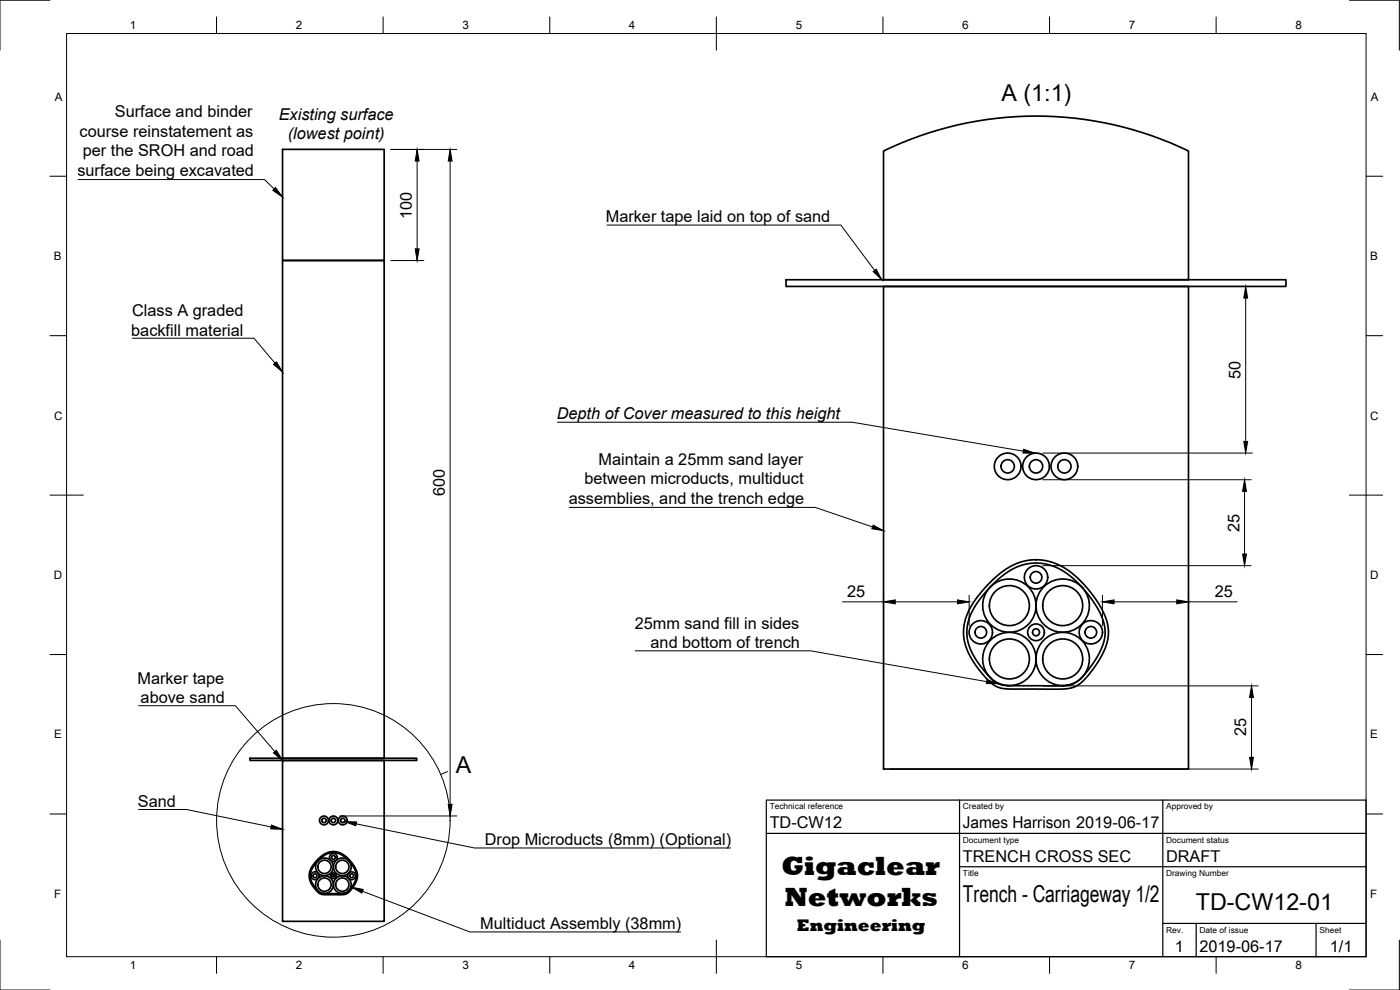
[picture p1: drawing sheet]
<svg xmlns="http://www.w3.org/2000/svg" width="420mm" height="297mm" viewBox="0 0 420 297" stroke-linecap="round" stroke-linejoin="round" font-family="sans-serif">
<!-- layer: Visible -->
<g fill="none" stroke="#000" stroke-width=".51">
<path d="M84.8 44.8h30.5v33.4h-30.5zM265.2 45.3a105.2 105.2 0 0 1 91.5 0v38.6h-91.5zM84.8 78.2h30.5v149.3h-30.5zM235.9 83.9h150v2h-150zM265.2 85.9h91.5v144.8h-91.5zM297 176.3l-3.2 3.8-1.9 3.1-1.4 3.6-.3 3 .5 3.4 1.1 2.8 2.2 3.6 3 3.5M297.3 176l-.3 .3M297.3 176.1a8 8 0 0 1 13.2 3.1 8 8 0 0 1-8.7 10.5 8 8 0 0 1-5.5-12.5l.7-.9M297.3 176.1l3.3-3.1 3.5-2.3 3.4-1.4 3.7-.4 4 .7 3 1.2 3.7 2.6 2.9 2.9M297.3 176.1l-.3 .2M297.6 174.3l3.2-2.8 3.7-2.2 3.4-1.1 3.6-.3 4.1 .7 3.2 1.4 3.8 2.7 3.3 3.4 2.9 3.6 2.2 3.7 1.4 3.7 .3 3.1-.5 2.8-1.6 3.8-3 4.6-3.1 3.5-2.1 1.2-2.7 .6h-17.2l-2.2-.3-1.3-.4-1.5-1-1.7-1.7-3.1-3.9-2.1-3.6-1.2-3.4-.2-3 .5-3.5 1.7-3.9 2.9-4.2zM324.8 176.3l.1 .2"/>
<path d="M324.9 176.3a8 8 0 0 0-13.5 2.6 8 8 0 0 0 8.5 10.8 8 8 0 0 0 5.7-12.4l-.7-.9M324.9 176.3v.1M324.9 176.5l3 3.7 1.9 3.1 1.2 2.5 .7 3.5-.3 2.9-1.4 3.6-2.4 3.9-2.6 3.2M297 203.1a8 8 0 0 1 2.3-12.5 8 8 0 0 1 11.5 5.6 8 8 0 0 1-8.5 9.5M297 203.1l.4 .5M297.4 203.6l2 1.4 2.5 .7h18.1M297.4 203.5a8 8 0 0 0 4.9 2.2M324.3 203.6l-2.1 1.5-2.2 .6M324.3 203.6l-1.7 1.2-2.6 .8M325 202.9l-.7 .7M325 202.9a8 8 0 0 0-2.8-12.5 8 8 0 0 0-11.2 6.2 8 8 0 0 0 9 9.1M75 227.5h50.1v.7h-50.1z"/>
<path d="M84.8 228.2h30.5v48.2h-30.5zM95.1 258.1l2.2-1.8 2.4-.8 1.5 .1 1 .4 2 1.3 2.2 2.8 .9 2.4-.4 2-2 3-1.1 .8-1.6 .2-5.4-.1-1.4-.7-2-2.6-.6-2 .1-1.3 .4-1.2zM95.4 258.3l-1.9 2.6-.4 2.2 .6 1.7 1.7 2.4M95.5 258.2l2.5-1.9 1.1-.4 1.3-.1 1 .2 1.4 .6 1.9 1.7M95.5 258.2l-.1 .1M95.5 258.2a2.67 2.67 0 0 1 4.4 1 2.67 2.67 0 0 1-2.8 3.6 2.67 2.67 0 0 1-2.1-4l.4-.5M104.7 258.3l1.6 2.2 .7 2-.1 1-.5 1.2-1.7 2.5M104.7 258.3h.1M95.4 267.2a2.66 2.66 0 0 1 .7-4.1 2.66 2.66 0 0 1 3.8 1.7 2.66 2.66 0 0 1-2.6 3.3M95.4 267.2l.1 .2M95.5 267.4l1.7 .7M95.5 267.4l.8 .5 .9 .2"/>
<path d="M97.2 268.1h.1M103.1 268.1h-5.8M104.5 267.4l-.8 .6-.6 .1M104.5 267.4l-1.4 .7M104.7 267.2l-.2 .2M104.8 267.2l-.3 .2M104.8 267.2a2.67 2.67 0 0 0-1-4.2 2.67 2.67 0 0 0-3.7 2.1 2.67 2.67 0 0 0 3 3"/>
<circle cx="302.4" cy="139.9" r="2"/>
<circle cx="302.4" cy="139.9" r="4"/>
<circle cx="310.9" cy="139.9" r="2"/>
<circle cx="310.9" cy="139.9" r="4"/>
<circle cx="319.4" cy="139.9" r="2"/>
<circle cx="319.4" cy="139.9" r="4"/>
<circle cx="310.9" cy="173.2" r="3.5"/>
<circle cx="310.9" cy="173.2" r="1.75"/>
<circle cx="294.4" cy="189.7" r="3.5"/>
<circle cx="294.4" cy="189.7" r="1.75"/>
<circle cx="302.9" cy="197.7" r="6"/>
<circle cx="302.9" cy="181.7" r="6"/>
<circle cx="310.9" cy="189.7" r="2.51"/>
<circle cx="310.9" cy="189.7" r="1.05"/>
<circle cx="318.9" cy="181.7" r="6"/>
<circle cx="318.9" cy="197.7" r="6"/>
<circle cx="327.4" cy="189.7" r="3.5"/>
<circle cx="327.4" cy="189.7" r="1.75"/>
<circle cx="97.2" cy="246.2" r=".67"/>
<circle cx="97.2" cy="246.2" r="1.33"/>
<circle cx="100" cy="257.3" r="1.17"/>
<circle cx="100" cy="257.3" r=".58"/>
<circle cx="100.1" cy="246.2" r=".67"/>
<circle cx="100.1" cy="246.2" r="1.33"/>
<circle cx="102.9" cy="246.2" r=".67"/>
<circle cx="102.9" cy="246.2" r="1.33"/>
<circle cx="94.5" cy="262.8" r="1.17"/>
<circle cx="94.5" cy="262.8" r=".58"/>
<circle cx="97.4" cy="260.1" r="2"/>
<circle cx="97.4" cy="265.4" r="2"/>
<circle cx="100.1" cy="262.8" r=".84"/>
<circle cx="100.1" cy="262.8" r=".35"/>
<circle cx="102.7" cy="260.1" r="2.67"/>
<circle cx="102.7" cy="260.1" r="2"/>
<circle cx="102.7" cy="265.4" r="2"/>
<circle cx="105.5" cy="262.8" r="1.17"/>
<circle cx="105.5" cy="262.8" r=".58"/>
</g>
<!-- layer: Border -->
<g fill="none" stroke="#000" stroke-width=".3">
<path d="M15 .1h-15v15M20 10.1h390v276.9h-390zM65 5.1v5M115 5.1v5M165 5.1v5M215 5.1v10M265 5.1v5M315 5.1v5M365 5.1v5M405 .1h15v15M15 52.9h5M410 52.9h5"/>
<path d="M15 100.7h5M410 100.7h5M15 148.6h10M405 148.6h10M15 196.4h5M410 196.4h5M15 244.2h5M410 244.2h5M0 282.1v14.9h15M65 287v5M115 287v5M165 287v5"/>
<path d="M215 282.1v9.9M265 287v5M315 287v5M365 287v5M420 282.1v14.9h-15"/>
</g>
<!-- layer: TitleBlock -->
<path d="M230 240.1h180v46.9h-180zM230 250h180M288 240.1v46.9M349 240.1v46.9M288 260.1h122M349 277.1h61M359 277.1v9.9M395 277.1v9.9" fill="none" stroke="#000" stroke-width=".36"/>
<!-- layer: Annotations -->
<g fill="none" stroke="#000" stroke-width=".3">
<path d="M23.4 53.9h56l2.9 2.8M182.2 67.5h70.1l10.2 13.6M39.7 101.5h36.5l6.3 7.5M167.3 126.7h88.5l51.3 8.7M170.9 152.2h73.7l17.3 5.9M190.6 195.3h52.6l52.9 9.2M41.6 211.7h29l11.9 13.8M134.3 231.5l-2.1 .9M41.6 242.9h14.3l25.5 5.2M106.9 247.2l35.5 7.2h76.8M108.8 267.4l32.2 12.2h63.3"/>
<circle cx="100" cy="246.1" r="35"/>
</g>
<path d="M82.7 56.3l2.1 2.8-2.9-2zM262 81.5l1-.7 1.6 3.1zM82.1 109.3l.9-.7 1.8 3zM307.2 134.8l3.4 1.2-3.6-.1zM262 157.6l3.2 1.6-3.5-.5zM296.2 203.9l3.4 1.2h-3.6zM82.1 225.9l.9-.8 1.8 3.1zM81.5 247.6l3.3 1.2-3.6-.1zM103.5 246.5l3.5 .1-.2 1.2zM105.5 266.2l3.5 .7-.4 1.1z" fill="#000" stroke="#000" stroke-width=".3"/>
<!-- layer: Dimensions -->
<g fill="none" stroke="#000" stroke-width=".3">
<path d="M117.3 44.8h19.8M125.2 48.3v26.4M135.1 48.3v193M117.3 78.2h9.9M267.2 85.9h108.7M373.8 89.4v43M312.9 135.9h63M312.9 143.9h62.6M373.5 147.4v18.8M265.2 178.6v50.1M290.9 178.6v9.1M312.9 169.7h62.6"/>
<path d="M330.9 178.6v9.1M356.7 178.6v50.1M252.9 180.6h12.3M268.7 180.6h18.7M334.3 180.6h18.9M356.7 180.6h14.6M313.1 205.8h64.5M375.6 209.3v17.9M267.2 230.7h110.4M102 244.8h35.1"/>
</g>
<g fill="#000" stroke="#000" stroke-width=".3">
<path d="M125.2 44.8l.6 3.5h-1.2zM135.1 44.8l.6 3.5h-1.2zM124.6 74.7h1.2l-.6 3.5zM373.8 85.9l.6 3.5h-1.1zM373.3 132.4h1.1l-.6 3.5zM373.5 143.9l.6 3.5h-1.2zM265.2 180.6l3.5-.6v1.2zM287.4 180l3.5 .6-3.5 .6zM330.9 180.6l3.4-.6v1.2zM353.2 180l3.5 .6-3.5 .6zM372.9 166.2h1.2l-.6 3.5zM375.6 205.8l.6 3.5h-1.2z"/>
<path d="M375 227.2h1.2l-.6 3.5zM134.5 241.3h1.2l-.6 3.5z"/>
</g>
<g font-size="8.1">
<text x="234.5" y="262.7">Gigaclear</text>
<text x="235.5" y="271.8">Networks</text>
</g>
<g font-size="7">
<text x="300.6" y="30.4">A (1:1)</text>
<text x="136.8" y="231.9">A</text>
<text x="289" y="270.6">Trench - Carriageway 1/2</text>
<text x="358.9" y="273">TD-CW12-01</text>
</g>
<text font-size="5.2" x="239.1" y="279.3">Engineering</text>
<g font-size="4.9">
<text x="34.5" y="35.2">Surface and binder</text>
<text x="83.7" y="35.9">Existing surface</text>
<text x="23.9" y="41.1">course reinstatement as</text>
<text x="86.4" y="41.8">(lowest point)</text>
<text x="24.9" y="47">per the SROH and road</text>
<text x="23.2" y="52.9">surface being excavated</text>
<text x="123.6" y="65.7" transform="rotate(-90 123.6 65.7)">100</text>
<text x="181.8" y="66.6">Marker tape laid on top of sand</text>
<text x="39.7" y="94.9">Class A graded</text>
<text x="39.4" y="100.8">backfill material</text>
<text x="372.3" y="113.7" transform="rotate(-90 372.3 113.7)">50</text>
<text x="167.1" y="125.7">Depth of Cover measured to this height</text>
<text x="179.7" y="139.5">Maintain a 25mm sand layer</text>
<text x="133.5" y="148.9" transform="rotate(-90 133.5 148.9)">600</text>
<text x="175.4" y="145.4">between microducts, multiduct</text>
<text x="170.7" y="151.2">assemblies, and the trench edge</text>
<text x="371.9" y="159.5" transform="rotate(-90 371.9 159.5)">25</text>
<text x="254.2" y="179">25</text>
<text x="364.6" y="179">25</text>
<text x="190.5" y="188.7">25mm sand fill in sides</text>
<text x="195.2" y="194.6">and bottom of trench</text>
<text x="41.3" y="205.2">Marker tape</text>
<text x="42.2" y="211">above sand</text>
<text x="374" y="221" transform="rotate(-90 374 221)">25</text>
<text x="41.4" y="242.2">Sand</text>
<text x="231" y="248.5">TD-CW12</text>
<text x="289" y="248.5">James Harrison 2019-06-17</text>
<text x="145.5" y="253.4">Drop Microducts (8mm) (Optional)</text>
<text x="289" y="258.6">TRENCH CROSS SEC</text>
<text x="350" y="258.6">DRAFT</text>
<text x="144.1" y="278.6">Multiduct Assembly (38mm)</text>
<text x="352.6" y="285.7">1</text>
<text x="360" y="285.5">2019-06-17</text>
<text x="399.1" y="285.7">1/1</text>
</g>
<g font-size="3.5">
<text x="39" y="8.8">1</text>
<text x="88.8" y="8.8">2</text>
<text x="138.8" y="8.8">3</text>
<text x="188.7" y="8.8">4</text>
<text x="238.8" y="8.8">5</text>
<text x="288.7" y="8.8">6</text>
<text x="338.8" y="8.8">7</text>
<text x="388.8" y="8.8">8</text>
<text x="16.4" y="30.2">A</text>
<text x="411.4" y="30.2">A</text>
<text x="16.2" y="78">B</text>
<text x="411.2" y="78">B</text>
<text x="16.2" y="125.9">C</text>
<text x="411.2" y="125.9">C</text>
<text x="16.2" y="173.7">D</text>
<text x="411.2" y="173.7">D</text>
<text x="16.2" y="221.6">E</text>
<text x="411.2" y="221.6">E</text>
<text x="16.2" y="269.4">F</text>
<text x="411.2" y="269.4">F</text>
<text x="39" y="290.8">1</text>
<text x="88.8" y="290.8">2</text>
<text x="138.8" y="290.8">3</text>
<text x="188.7" y="290.8">4</text>
<text x="238.8" y="290.8">5</text>
<text x="288.7" y="290.8">6</text>
<text x="338.8" y="290.8">7</text>
<text x="388.8" y="290.8">8</text>
</g>
<g font-size="2.5">
<text x="231" y="242.9">Technical reference</text>
<text x="289" y="242.9">Created by</text>
<text x="350" y="242.9">Approved by</text>
<text x="289" y="252.8">Document type</text>
<text x="350" y="252.8">Document status</text>
<text x="289" y="262.9">Title</text>
<text x="350" y="262.9">Drawing Number</text>
<text x="350" y="279.9">Rev.</text>
<text x="360" y="279.9">Date of issue</text>
<text x="396" y="279.9">Sheet</text>
</g>
</svg>
